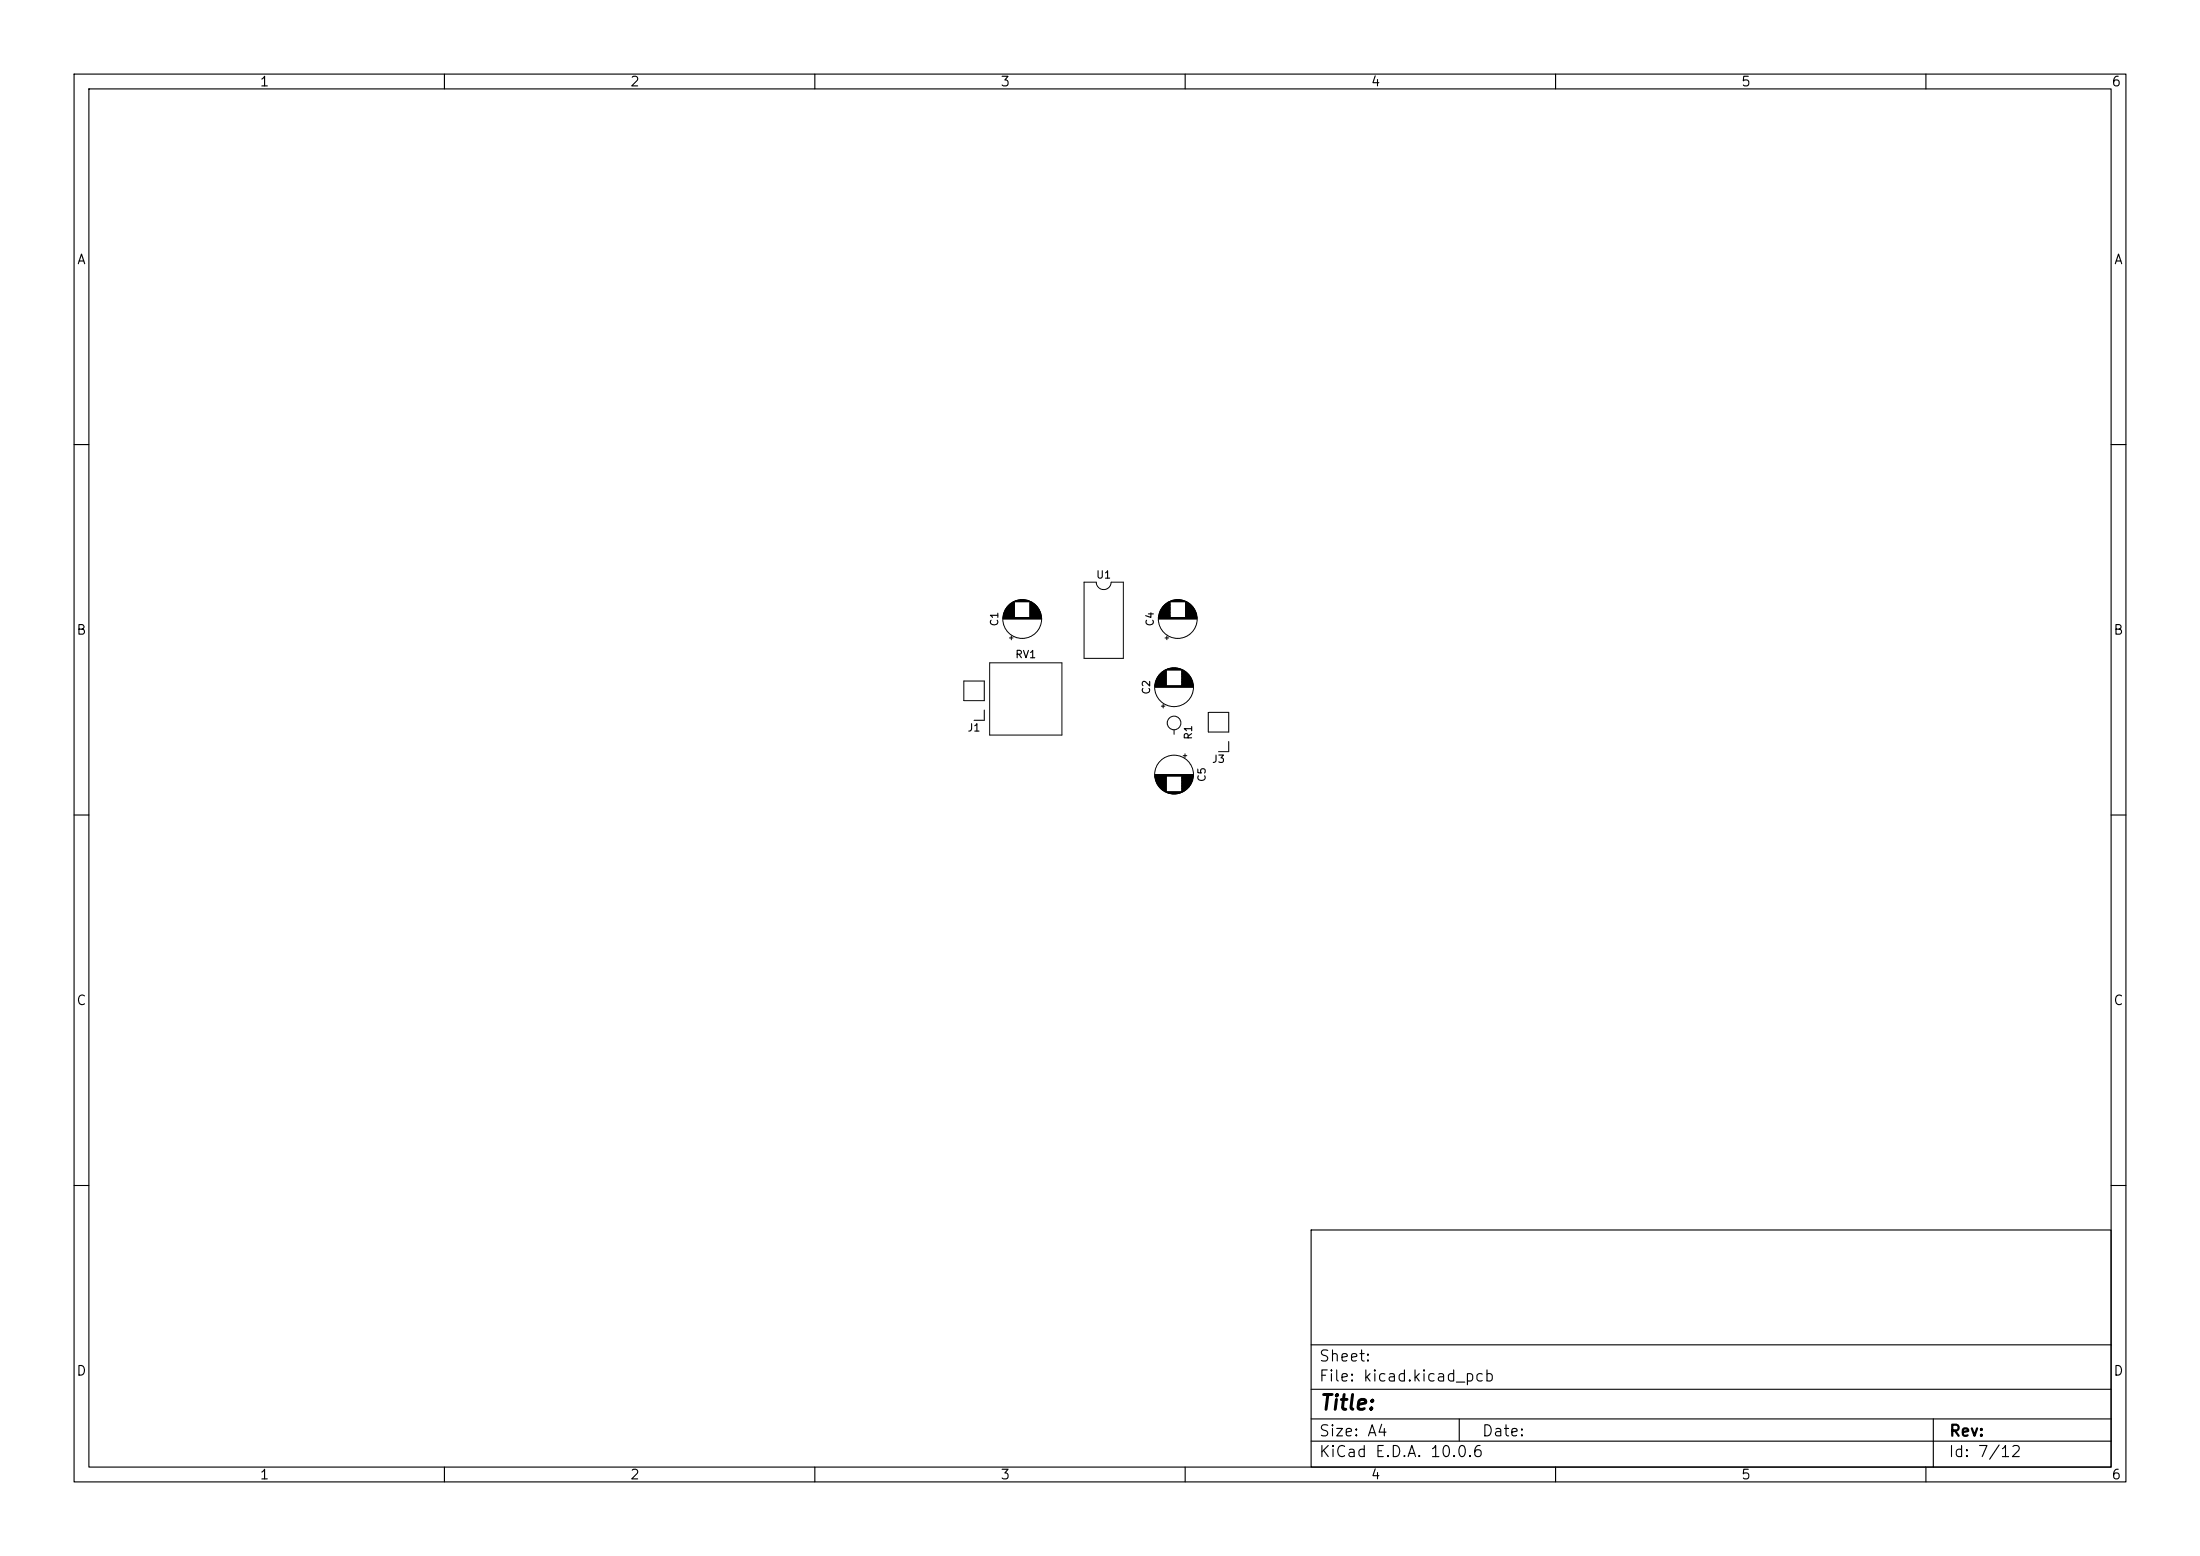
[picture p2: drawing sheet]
<svg xmlns="http://www.w3.org/2000/svg" width="297mm" height="210mm" viewBox="0 0 297 210" stroke-linecap="round" stroke-linejoin="round" font-family="sans-serif">
<g fill="none" stroke="#000" stroke-width=".15">
<path d="M10 10h277v190h-277zM12 12h273v186h-273zM60 10v2M110 10v2M160 10v2M210 10v2M260 10v2M10 60h2M285 60h2M10 110h2M285 110h2M10 160h2"/>
<path d="M177 166h108v32h-108zM285 160h2M60 198v2M110 198v2M160 198v2M177 194.5h108M177 191.5h108M177 187.5h108M177 181.5h108M197 191.5v3M210 198v2M260 198v2"/>
<path d="M261 191.5v6.5"/>
</g>
<g fill="none" stroke="#000" stroke-width=".14">
<path d="M146.3 78.6h1.7a1 1 0 0 0 1 1 1 1 0 0 0 1-1h1.6v10.3h-5.3zM130.1 91.9h2.8v2.7h-2.8zM132.9 95.8v1.4h-1.4M133.6 89.5h9.8v9.7h-9.8zM135.4 83.5h5.2M135.4 83.4h5.2M135.4 83.3h5.2M135.4 83.3h1.6M135.4 83.2h1.6M135.5 83.1h1.5M135.5 83h1.5M135.5 82.9h1.5"/>
<path d="M135.5 82.8h1.5M135.5 82.7h1.5M135.6 82.7h1.4M135.6 82.6h1.4M135.6 82.5h1.4M135.7 82.5h1.3M135.7 82.4h1.3M135.7 82.3h1.3M135.8 82.3h1.2M135.8 82.2h1.2M135.8 82.1h1.2M135.9 82.1h1.1"/>
<path d="M135.9 82h1.1M136 81.9h1M136.1 81.8h.9M136.1 81.7h.9M136.2 81.7h.8M136.3 81.6h.7M136.3 86.1h.5M136.3 81.5h.7M136.4 81.5h.6M136.5 81.4h.5M136.5 85.8v.5M136.6 81.4h.4"/>
<path d="M136.6 81.3h.4M136.7 81.3h.3M136.8 81.2h2.4M136.9 81.2h2.2M137 81.1h2M137.1 81.1h1.8M137.2 81.1h1.6M137.3 81h1.4M137.5 81h1M137.7 80.9h.6M139 83.3h1.6M139 83.2h1.6"/>
<path d="M139 83.1h1.5M139 83h1.5M139 82.9h1.5M139 82.8h1.5M139 82.7h1.5M139 82.7h1.4M139 82.6h1.4M139 82.5h1.4M139 82.5h1.3M139 82.4h1.3M139 82.3h1.3M139 82.3h1.2"/>
<path d="M139 82.2h1.2M139 82.1h1.2M139 82.1h1.1M139 82h1.1M139 81.9h1M139 81.8h.9M139 81.7h.9M139 81.7h.8M139 81.6h.7M139 81.5h.7M139 81.5h.6M139 81.4h.5"/>
<path d="M139 81.4h.4M139 81.3h.4M139 81.3h.3M155.9 92.7h5.2M155.9 92.8h5.2M155.9 92.6h5.2M155.9 92.5h1.6M155.9 92.4h1.6M156 92.4h1.5M156 92.3h1.5M156 92.2h1.5M156 92.1h1.5"/>
<path d="M156 92h1.5M156.1 91.9h1.4M156.1 91.8h1.4M156.1 91.7h1.4M156.2 91.7h1.3M156.2 91.6h1.3M156.2 91.5h1.3M156.3 91.5h1.2M156.3 91.4h1.2M156.4 91.3h1.1M156.4 91.2h1.1M156.4 83.5h5.2"/>
<path d="M156.4 83.4h5.2M156.4 83.3h5.2M156.4 83.3h1.6M156.4 83.2h1.6M156.5 83.1h1.5M156.5 91.2h1M156.5 83h1.5M156.5 82.9h1.5M156.5 91.1h1M156.5 82.8h1.5M156.5 82.7h1.5M156.6 82.7h1.4"/>
<path d="M156.6 91h.9M156.6 82.6h1.4M156.6 82.5h1.4M156.7 82.5h1.3M156.7 82.4h1.3M156.7 90.9h.8M156.7 82.3h1.3M156.8 82.3h1.2M156.8 90.8h.7M156.8 95.3h.5M156.8 82.2h1.2M156.8 82.1h1.2"/>
<path d="M156.9 82.1h1.1M156.9 90.7h.6M156.9 82h1.1M157 81.9h1M157 90.6h.5M157 95.1v.5M157.1 90.6h.4M157.1 81.8h.9M157.1 81.7h.9M157.2 81.7h.8M157.2 90.5h.3M157.3 81.6h.7"/>
<path d="M157.3 86.1h.5M157.3 90.4h2.4M157.3 81.5h.7M157.4 81.5h.6M157.4 90.4h2.2M157.5 90.4h2M157.5 81.4h.5M157.5 85.8v.5M157.6 81.4h.4M157.6 90.3h1.8M157.6 81.3h.4M157.7 81.3h.3"/>
<path d="M157.7 90.3h1.6M157.8 81.2h2.4M157.8 90.2h1.4M157.9 81.2h2.2M158 90.2h1M158 81.1h2M158.1 81.1h1.8M158.2 81.1h1.6M158.2 90.2h.6M158.3 81h1.4M158.5 81h1M158.5 98.5v.6"/>
<path d="M158.7 80.9h.6M159.5 92.5h1.6M159.5 92.4h1.6M159.5 92.4h1.5M159.5 92.3h1.5M159.5 92.2h1.5M159.5 92.1h1.5M159.5 92h1.5M159.5 91.9h1.4M159.5 91.8h1.4M159.5 91.7h1.4M159.5 91.7h1.3"/>
<path d="M159.5 91.6h1.3M159.5 91.5h1.3M159.5 91.5h1.2M159.5 91.4h1.2M159.5 91.3h1.1M159.5 91.2h1.1M159.5 91.2h1M159.5 91.1h1M159.5 91h.9M159.5 90.9h.8M159.5 90.8h.7M159.5 90.7h.6"/>
<path d="M159.5 90.6h.5M159.5 90.6h.4M159.5 90.5h.3M160 83.3h1.6M160 83.2h1.6M160 83.1h1.5M160 83h1.5M160 82.9h1.5M160 82.8h1.5M160 82.7h1.5M160 82.7h1.4M160 82.6h1.4"/>
<path d="M160 82.5h1.4M160 82.5h1.3M160 82.4h1.3M160 82.3h1.3M160 82.3h1.2M160 82.2h1.2M160 82.1h1.2M160 82.1h1.1M160 82h1.1M160 81.9h1M160 81.8h.9M160 81.7h.9"/>
<path d="M160 81.7h.8M160 81.6h.7M160 81.5h.7M160 81.5h.6M160 81.4h.5M160 81.4h.4M160 81.3h.4M160 81.3h.3M163.1 96.1h2.8v2.7h-2.8zM155.9 104.5h5.2M155.9 104.6h5.2M155.9 104.7h5.2"/>
<path d="M155.9 104.8h1.6M155.9 104.9h1.6M156 104.9h1.5M156 105h1.5M156 105.1h1.5M156 105.2h1.5M156 105.3h1.5M156.1 105.4h1.4M156.1 105.5h1.4M156.1 105.6h1.4M156.2 105.6h1.3M156.2 105.7h1.3"/>
<path d="M156.2 105.8h1.3M156.3 105.8h1.2M156.3 105.9h1.2M156.4 106h1.1M156.4 106.1h1.1M156.5 106.1h1M156.5 106.2h1M156.6 106.3h.9M156.7 106.4h.8M156.8 106.5h.7M156.9 106.6h.6M157 106.7h.5"/>
<path d="M157.1 106.7h.4M157.2 106.8h.3M157.3 106.9h2.4M157.4 106.9h2.2M157.5 106.9h2M157.6 107h1.8M157.7 107h1.6M157.8 107.1h1.4M158 107.1h1M158.2 107.1h.6M159.5 104.8h1.6M159.5 104.9h1.6"/>
<path d="M159.5 104.9h1.5M159.5 105h1.5M159.5 105.1h1.5M159.5 105.2h1.5M159.5 105.3h1.5M159.5 105.4h1.4M159.5 105.5h1.4M159.5 105.6h1.4M159.5 105.6h1.3M159.5 105.7h1.3M159.5 105.8h1.3M159.5 105.8h1.2"/>
<path d="M159.5 105.9h1.2M159.5 106h1.1M159.5 106.1h1.1M159.5 106.1h1M159.5 106.2h1M159.5 106.3h.9M159.5 106.4h.8M159.5 106.5h.7M159.5 106.6h.6M159.5 106.7h.5M159.5 106.7h.4M159.5 106.8h.3"/>
<path d="M159.7 102h.5M160 101.7v.5M165.9 100.1v1.3h-1.4"/>
<circle cx="138" cy="83.5" r="2.62"/>
<circle cx="158.5" cy="92.7" r="2.62"/>
<circle cx="158.5" cy="97.6" r=".92"/>
<circle cx="159" cy="83.5" r="2.62"/>
<circle cx="158.5" cy="104.5" r="2.62"/>
</g>
<text font-size="2" x="178" y="190.8">Title:</text>
<g font-size="1.5">
<text x="178" y="184.1">Sheet:</text>
<text x="178" y="186.8">File: kicad.kicad_pcb</text>
<text x="178" y="197">KiCad E.D.A. 10.0.6</text>
<text x="178" y="194.2">Size: A4</text>
<text x="200" y="194.2">Date:</text>
<text x="263" y="197">Id: 7/12</text>
<text x="263" y="194.2">Rev:</text>
</g>
<g font-size="1.3">
<text x="35" y="12">1</text>
<text x="85" y="12">2</text>
<text x="135" y="12">3</text>
<text x="185" y="12">4</text>
<text x="235" y="12">5</text>
<text x="285" y="12">6</text>
<text x="10.3" y="36">A</text>
<text x="285.3" y="36">A</text>
<text x="10.2" y="86">B</text>
<text x="285.2" y="86">B</text>
<text x="10.2" y="136">C</text>
<text x="285.2" y="136">C</text>
<text x="10.2" y="186">D</text>
<text x="285.2" y="186">D</text>
<text x="35" y="200">1</text>
<text x="85" y="200">2</text>
<text x="135" y="200">3</text>
<text x="185" y="200">4</text>
<text x="235" y="200">5</text>
<text x="285" y="200">6</text>
</g>
<g font-size="1">
<text x="147.9" y="78.3">U1</text>
<text x="135" y="84.6" transform="rotate(-90 135 84.6)">C1</text>
<text x="137" y="89.1">RV1</text>
<text x="156" y="84.6" transform="rotate(-90 156 84.6)">C4</text>
<text x="155.5" y="93.8" transform="rotate(-90 155.5 93.8)">C2</text>
<text x="130.5" y="99">J1</text>
<text x="161.2" y="99.9" transform="rotate(-90 161.2 99.9)">R1</text>
<text x="163" y="105.6" transform="rotate(-90 163 105.6)">C5</text>
<text x="163.5" y="103.2">J3</text>
</g>
</svg>
